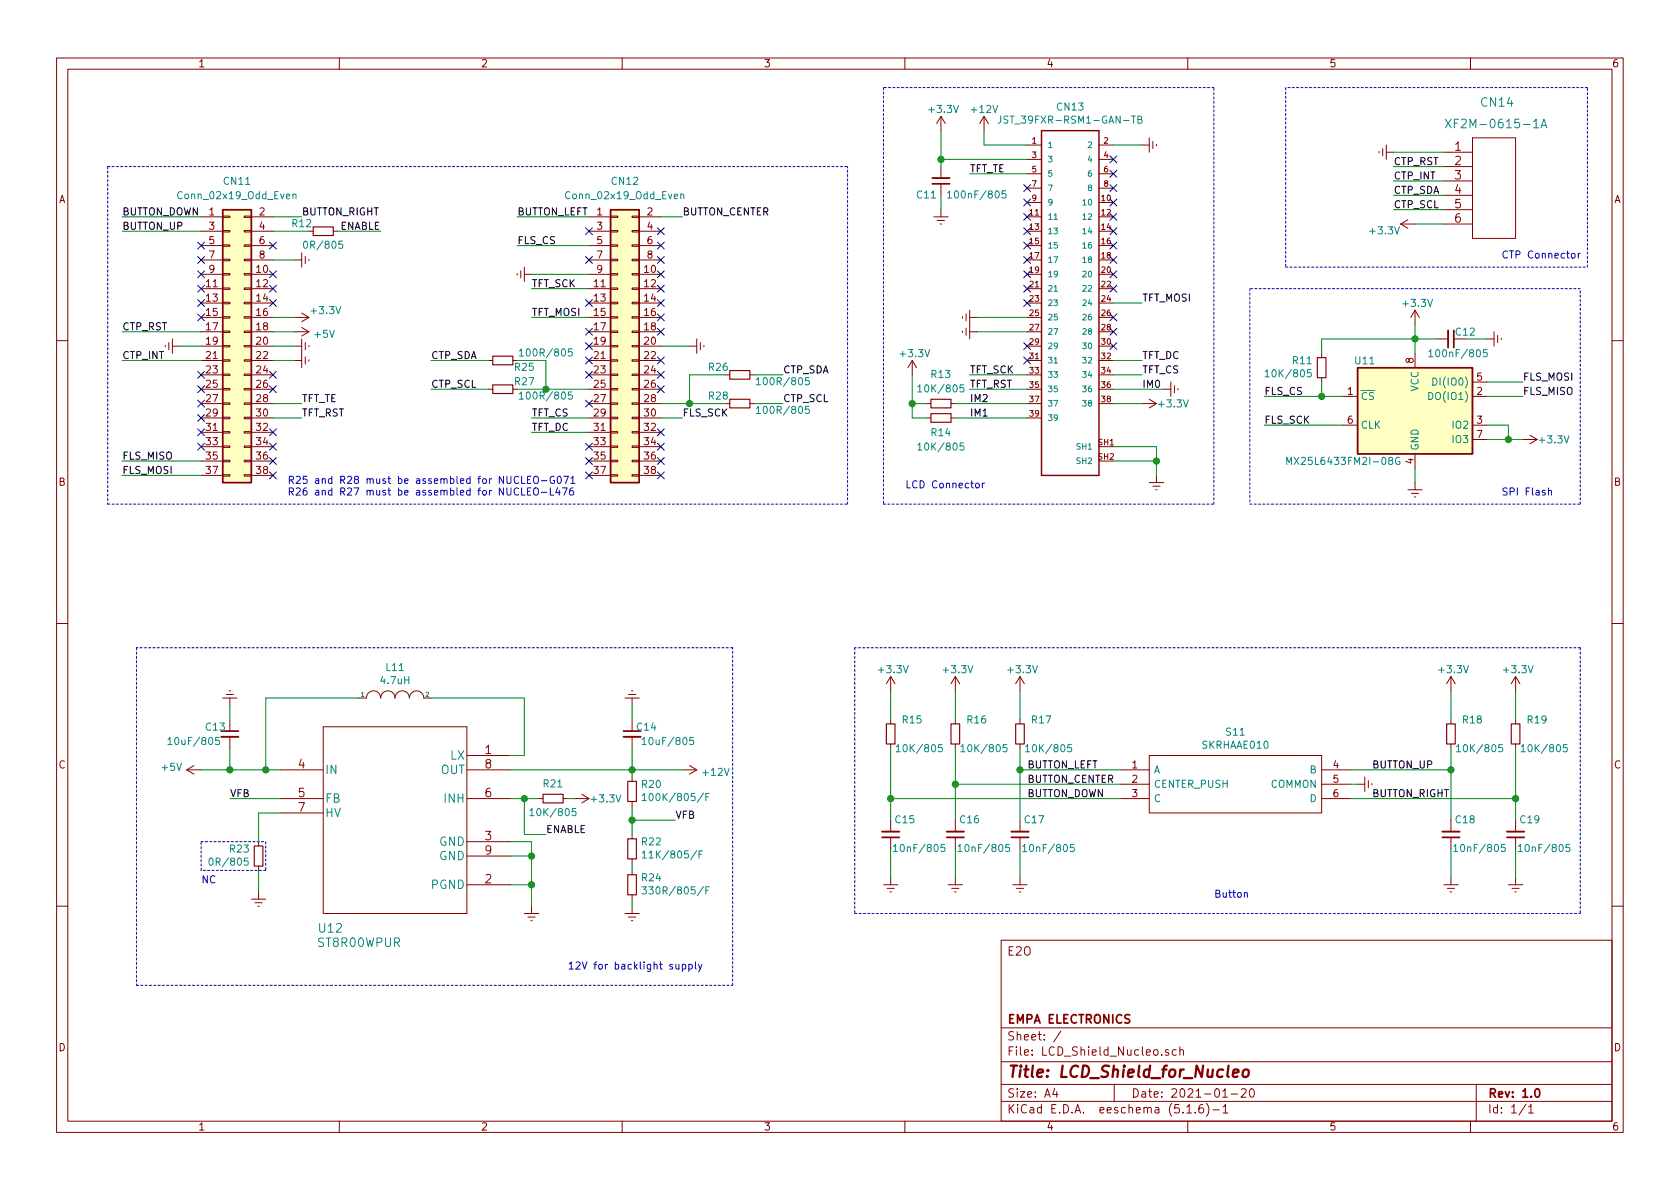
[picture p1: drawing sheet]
EESchema Schematic File Version 4
EELAYER 30 0
EELAYER END
$Descr A4 11693 8268
encoding utf-8
Sheet 1 1
Title "LCD_Shield_for_Nucleo"
Date "2021-01-20"
Rev "1.0"
Comp "EMPA ELECTRONICS"
Comment1 ""
Comment2 ""
Comment3 ""
Comment4 "E2O"
$EndDescr
$Comp
L Connector_Generic:Conn_02x19_Odd_Even CN11
U 1 1
P 1600 2400
F 0 "CN11" H 1650 3550 50  0000 C CNN
F 1 "Conn_02x19_Odd_Even" H 1650 3450 50  0000 C CNN
F 2 "Connector_PinSocket_2.54mm:PinSocket_2x19_P2.54mm_Vertical" H 1600 2400 50  0001 C CNN
F 3 "~" H 1600 2400 50  0001 C CNN
	1    1600 2400
	1    0    0    -1  
$EndComp
$Comp
L 2020-10-09_11-57-35:ST8R00WPUR U12
U 1 1
P 1950 5350
F 0 "U12" H 2300 4250 60  0000 C CNN
F 1 "ST8R00WPUR" H 2500 4150 60  0000 C CNN
F 2 "footprints:ST8R00WPUR" H 2750 5690 60  0001 C CNN
F 3 "" H 1950 5350 60  0000 C CNN
	1    1950 5350
	1    0    0    -1  
$EndComp
Wire Wire Line
	2050 1800 1900 1800
$Comp
L power:Earth #PWR022
U 1 1
P 1250 2400
F 0 "#PWR022" H 1250 2150 50  0001 C CNN
F 1 "Earth" H 1250 2250 50  0001 C CNN
F 2 "" H 1250 2400 50  0001 C CNN
F 3 "~" H 1250 2400 50  0001 C CNN
	1    1250 2400
	0    1    1    0   
$EndComp
Wire Wire Line
	1250 2400 1400 2400
$Comp
L power:Earth #PWR024
U 1 1
P 4800 2400
F 0 "#PWR024" H 4800 2150 50  0001 C CNN
F 1 "Earth" H 4800 2250 50  0001 C CNN
F 2 "" H 4800 2400 50  0001 C CNN
F 3 "~" H 4800 2400 50  0001 C CNN
	1    4800 2400
	0    -1   -1   0   
$EndComp
Wire Wire Line
	4800 2400 4600 2400
$Comp
L power:+5V #PWR021
U 1 1
P 2050 2300
F 0 "#PWR021" H 2050 2150 50  0001 C CNN
F 1 "+5V" V 2065 2428 50  0000 L CNN
F 2 "" H 2050 2300 50  0001 C CNN
F 3 "" H 2050 2300 50  0001 C CNN
	1    2050 2300
	0    1    1    0   
$EndComp
Wire Wire Line
	2050 2200 1900 2200
$Comp
L power:Earth #PWR023
U 1 1
P 2050 2400
F 0 "#PWR023" H 2050 2150 50  0001 C CNN
F 1 "Earth" H 2050 2250 50  0001 C CNN
F 2 "" H 2050 2400 50  0001 C CNN
F 3 "~" H 2050 2400 50  0001 C CNN
	1    2050 2400
	0    -1   -1   0   
$EndComp
Wire Wire Line
	1900 2400 2050 2400
$Comp
L power:Earth #PWR026
U 1 1
P 2050 2500
F 0 "#PWR026" H 2050 2250 50  0001 C CNN
F 1 "Earth" H 2050 2350 50  0001 C CNN
F 2 "" H 2050 2500 50  0001 C CNN
F 3 "~" H 2050 2500 50  0001 C CNN
	1    2050 2500
	0    -1   -1   0   
$EndComp
Wire Wire Line
	2050 2500 1900 2500
$Comp
L Device:R_Small R20
U 1 1
P 4400 5500
F 0 "R20" H 4341 5454 50  0000 R CNN
F 1 "100K/805/F" H 4341 5545 50  0000 R CNN
F 2 "Resistor_SMD:R_0805_2012Metric" H 4400 5500 50  0001 C CNN
F 3 "~" H 4400 5500 50  0001 C CNN
F 4 "C17407" H 4400 5500 50  0001 C CNN "LCSC"
	1    4400 5500
	-1   0    0    1   
$EndComp
$Comp
L Device:R_Small R22
U 1 1
P 4400 5900
F 0 "R22" H 4341 5854 50  0000 R CNN
F 1 "11K/805/F" H 4341 5945 50  0000 R CNN
F 2 "Resistor_SMD:R_0805_2012Metric" H 4400 5900 50  0001 C CNN
F 3 "~" H 4400 5900 50  0001 C CNN
F 4 "C17429" H 4400 5900 50  0001 C CNN "LCSC"
	1    4400 5900
	-1   0    0    1   
$EndComp
$Comp
L Device:R_Small R24
U 1 1
P 4400 6150
F 0 "R24" H 4341 6104 50  0000 R CNN
F 1 "330R/805/F" H 4341 6195 50  0000 R CNN
F 2 "Resistor_SMD:R_0805_2012Metric" H 4400 6150 50  0001 C CNN
F 3 "~" H 4400 6150 50  0001 C CNN
F 4 "C17630" H 4400 6150 50  0001 C CNN "LCSC"
	1    4400 6150
	-1   0    0    1   
$EndComp
Wire Wire Line
	4400 6000 4400 6050
$Comp
L power:Earth #PWR051
U 1 1
P 4400 6300
F 0 "#PWR051" H 4400 6050 50  0001 C CNN
F 1 "Earth" H 4400 6150 50  0001 C CNN
F 2 "" H 4400 6300 50  0001 C CNN
F 3 "~" H 4400 6300 50  0001 C CNN
	1    4400 6300
	1    0    0    -1  
$EndComp
Wire Wire Line
	4400 6300 4400 6250
Wire Wire Line
	1950 5550 1600 5550
Text Label 1600 5550 0    50   ~ 0
VFB
$Comp
L power:Earth #PWR050
U 1 1
P 3700 6300
F 0 "#PWR050" H 3700 6050 50  0001 C CNN
F 1 "Earth" H 3700 6150 50  0001 C CNN
F 2 "" H 3700 6300 50  0001 C CNN
F 3 "~" H 3700 6300 50  0001 C CNN
	1    3700 6300
	1    0    0    -1  
$EndComp
Wire Wire Line
	3700 6300 3700 6150
Wire Wire Line
	3700 5850 3550 5850
Wire Wire Line
	3550 5950 3700 5950
Connection ~ 3700 5950
Wire Wire Line
	3700 5950 3700 5850
Wire Wire Line
	3550 6150 3700 6150
Connection ~ 3700 6150
Wire Wire Line
	3700 6150 3700 5950
$Comp
L pspice:INDUCTOR L11
U 1 1
P 2750 4850
F 0 "L11" H 2750 5065 50  0000 C CNN
F 1 "4.7uH" H 2750 4974 50  0000 C CNN
F 2 "Inductor_SMD:L_Taiyo-Yuden_MD-5050" H 2750 4850 50  0001 C CNN
F 3 "~" H 2750 4850 50  0001 C CNN
F 4 "C305174" H 2750 4850 50  0001 C CNN "LCSC"
	1    2750 4850
	1    0    0    -1  
$EndComp
Wire Wire Line
	3000 4850 3650 4850
Wire Wire Line
	3650 4850 3650 5250
Wire Wire Line
	3650 5250 3550 5250
Wire Wire Line
	1850 4850 1850 5350
Wire Wire Line
	1850 5350 1950 5350
Wire Wire Line
	1850 4850 2500 4850
Wire Wire Line
	3550 5350 4400 5350
Wire Wire Line
	4400 5350 4400 5400
Wire Wire Line
	4400 5600 4400 5700
Wire Wire Line
	4400 5700 4700 5700
Connection ~ 4400 5700
Wire Wire Line
	4400 5700 4400 5800
Text Label 4700 5700 0    50   ~ 0
VFB
$Comp
L Device:C_Small C14
U 1 1
P 4400 5100
F 0 "C14" H 4500 5150 50  0000 C CNN
F 1 "10uF/805" H 4650 5050 50  0000 C CNN
F 2 "Capacitor_SMD:C_0805_2012Metric" H 4400 5100 50  0001 C CNN
F 3 "~" H 4400 5100 50  0001 C CNN
F 4 "C15850" H 4400 5100 50  0001 C CNN "LCSC"
	1    4400 5100
	1    0    0    -1  
$EndComp
$Comp
L power:Earth #PWR039
U 1 1
P 4400 4900
F 0 "#PWR039" H 4400 4650 50  0001 C CNN
F 1 "Earth" H 4400 4750 50  0001 C CNN
F 2 "" H 4400 4900 50  0001 C CNN
F 3 "~" H 4400 4900 50  0001 C CNN
	1    4400 4900
	-1   0    0    1   
$EndComp
Wire Wire Line
	4400 4900 4400 5000
Wire Wire Line
	4400 5200 4400 5350
Connection ~ 4400 5350
$Comp
L power:+5V #PWR040
U 1 1
P 1400 5350
F 0 "#PWR040" H 1400 5200 50  0001 C CNN
F 1 "+5V" V 1415 5478 50  0000 L CNN
F 2 "" H 1400 5350 50  0001 C CNN
F 3 "" H 1400 5350 50  0001 C CNN
	1    1400 5350
	0    -1   -1   0   
$EndComp
Wire Wire Line
	1400 5350 1600 5350
Connection ~ 1850 5350
$Comp
L power:Earth #PWR038
U 1 1
P 1600 4900
F 0 "#PWR038" H 1600 4650 50  0001 C CNN
F 1 "Earth" H 1600 4750 50  0001 C CNN
F 2 "" H 1600 4900 50  0001 C CNN
F 3 "~" H 1600 4900 50  0001 C CNN
	1    1600 4900
	-1   0    0    1   
$EndComp
Wire Wire Line
	1600 4900 1600 5000
$Comp
L Device:C_Small C13
U 1 1
P 1600 5100
F 0 "C13" H 1700 5150 50  0000 C CNN
F 1 "10uF/805" H 1850 5050 50  0000 C CNN
F 2 "Capacitor_SMD:C_0805_2012Metric" H 1600 5100 50  0001 C CNN
F 3 "~" H 1600 5100 50  0001 C CNN
F 4 "C15850" H 1600 5100 50  0001 C CNN "LCSC"
	1    1600 5100
	-1   0    0    -1  
$EndComp
Wire Wire Line
	1600 5200 1600 5350
Connection ~ 1600 5350
Wire Wire Line
	1600 5350 1850 5350
$Comp
L Device:R_Small R23
U 1 1
P 1800 5950
F 0 "R23" H 1742 5904 50  0000 R CNN
F 1 "0R/805" H 1742 5995 50  0000 R CNN
F 2 "Resistor_SMD:R_0805_2012Metric" H 1800 5950 50  0001 C CNN
F 3 "~" H 1800 5950 50  0001 C CNN
F 4 "C17477" H 1800 5950 50  0001 C CNN "LCSC"
	1    1800 5950
	1    0    0    1   
$EndComp
Wire Wire Line
	1800 5850 1800 5650
Wire Wire Line
	1800 5650 1950 5650
$Comp
L power:Earth #PWR049
U 1 1
P 1800 6200
F 0 "#PWR049" H 1800 5950 50  0001 C CNN
F 1 "Earth" H 1800 6050 50  0001 C CNN
F 2 "" H 1800 6200 50  0001 C CNN
F 3 "~" H 1800 6200 50  0001 C CNN
	1    1800 6200
	1    0    0    -1  
$EndComp
Wire Wire Line
	1800 6200 1800 6050
Wire Notes Line
	1400 5850 1850 5850
Wire Notes Line
	1850 5850 1850 6050
Wire Notes Line
	1850 6050 1400 6050
Wire Notes Line
	1400 6050 1400 5850
Text Notes 1400 6150 0    50   ~ 0
NC
$Comp
L power:+12V #PWR041
U 1 1
P 4750 5350
F 0 "#PWR041" H 4750 5200 50  0001 C CNN
F 1 "+12V" V 4765 5478 50  0000 L CNN
F 2 "" H 4750 5350 50  0001 C CNN
F 3 "" H 4750 5350 50  0001 C CNN
	1    4750 5350
	0    1    1    0   
$EndComp
Wire Wire Line
	4750 5350 4400 5350
Wire Notes Line
	950  4500 950  6850
Wire Notes Line
	950  6850 5100 6850
Wire Notes Line
	5100 6850 5100 4500
Wire Notes Line
	5100 4500 950  4500
Text Notes 3950 6750 0    50   ~ 0
12V for backlight supply
$Comp
L power:+12V #PWR012
U 1 1
P 6850 900
F 0 "#PWR012" H 6850 750 50  0001 C CNN
F 1 "+12V" H 6850 1050 50  0000 C CNN
F 2 "" H 6850 900 50  0001 C CNN
F 3 "" H 6850 900 50  0001 C CNN
	1    6850 900 
	1    0    0    -1  
$EndComp
$Comp
L power:Earth #PWR013
U 1 1
P 7950 1000
F 0 "#PWR013" H 7950 750 50  0001 C CNN
F 1 "Earth" H 7950 850 50  0001 C CNN
F 2 "" H 7950 1000 50  0001 C CNN
F 3 "~" H 7950 1000 50  0001 C CNN
	1    7950 1000
	0    -1   -1   0   
$EndComp
Wire Wire Line
	7950 1000 7750 1000
Wire Wire Line
	7750 2600 7950 2600
Text Label 7950 2600 0    50   ~ 0
TFT_CS
Wire Wire Line
	7150 2700 6750 2700
Text Label 6750 2700 0    50   ~ 0
TFT_RST
Wire Wire Line
	7750 2500 7950 2500
Text Label 7950 2500 0    50   ~ 0
TFT_DC
Text Label 7950 2700 0    50   ~ 0
IM0
Text Label 6750 2900 0    50   ~ 0
IM1
Text Label 6750 2800 0    50   ~ 0
IM2
$Comp
L power:Earth #PWR030
U 1 1
P 8100 2700
F 0 "#PWR030" H 8100 2450 50  0001 C CNN
F 1 "Earth" H 8100 2550 50  0001 C CNN
F 2 "" H 8100 2700 50  0001 C CNN
F 3 "~" H 8100 2700 50  0001 C CNN
	1    8100 2700
	0    -1   -1   0   
$EndComp
$Comp
L power:Earth #PWR032
U 1 1
P 8050 3300
F 0 "#PWR032" H 8050 3050 50  0001 C CNN
F 1 "Earth" H 8050 3150 50  0001 C CNN
F 2 "" H 8050 3300 50  0001 C CNN
F 3 "~" H 8050 3300 50  0001 C CNN
	1    8050 3300
	1    0    0    -1  
$EndComp
Wire Wire Line
	8050 3300 8050 3200
Wire Wire Line
	8050 3100 7750 3100
Wire Wire Line
	7750 3200 8050 3200
Connection ~ 8050 3200
Wire Wire Line
	8050 3200 8050 3100
Wire Wire Line
	7150 2600 6750 2600
Text Label 6750 2600 0    50   ~ 0
TFT_SCK
Wire Wire Line
	7750 2700 8100 2700
Wire Wire Line
	7950 2800 7750 2800
Wire Wire Line
	7750 2100 7950 2100
Text Label 7950 2100 0    50   ~ 0
TFT_MOSI
$Comp
L power:Earth #PWR025
U 1 1
P 6800 2200
F 0 "#PWR025" H 6800 1950 50  0001 C CNN
F 1 "Earth" H 6800 2050 50  0001 C CNN
F 2 "" H 6800 2200 50  0001 C CNN
F 3 "~" H 6800 2200 50  0001 C CNN
	1    6800 2200
	0    1    1    0   
$EndComp
$Comp
L power:Earth #PWR027
U 1 1
P 6800 2300
F 0 "#PWR027" H 6800 2050 50  0001 C CNN
F 1 "Earth" H 6800 2150 50  0001 C CNN
F 2 "" H 6800 2300 50  0001 C CNN
F 3 "~" H 6800 2300 50  0001 C CNN
	1    6800 2300
	0    1    1    0   
$EndComp
Wire Wire Line
	6800 2300 7150 2300
Wire Wire Line
	7150 2200 6800 2200
$Comp
L power:+3.3V #PWR014
U 1 1
P 9850 2250
F 0 "#PWR014" H 9850 2100 50  0001 C CNN
F 1 "+3.3V" H 9750 2400 50  0000 L CNN
F 2 "" H 9850 2250 50  0001 C CNN
F 3 "" H 9850 2250 50  0001 C CNN
	1    9850 2250
	1    0    0    -1  
$EndComp
Wire Wire Line
	9850 2250 9850 2350
$Comp
L power:Earth #PWR028
U 1 1
P 9850 3350
F 0 "#PWR028" H 9850 3100 50  0001 C CNN
F 1 "Earth" H 9850 3200 50  0001 C CNN
F 2 "" H 9850 3350 50  0001 C CNN
F 3 "~" H 9850 3350 50  0001 C CNN
	1    9850 3350
	1    0    0    -1  
$EndComp
Wire Wire Line
	9850 3350 9850 3250
$Comp
L Device:C_Small C11
U 1 1
P 6550 1250
F 0 "C11" H 6650 1350 50  0000 C CNN
F 1 "100nF/805" H 6300 1350 50  0000 C CNN
F 2 "Capacitor_SMD:C_0805_2012Metric" H 6550 1250 50  0001 C CNN
F 3 "~" H 6550 1250 50  0001 C CNN
F 4 "C49678" H 6550 1250 50  0001 C CNN "LCSC"
	1    6550 1250
	-1   0    0    1   
$EndComp
$Comp
L power:Earth #PWR016
U 1 1
P 6550 1450
F 0 "#PWR016" H 6550 1200 50  0001 C CNN
F 1 "Earth" H 6550 1300 50  0001 C CNN
F 2 "" H 6550 1450 50  0001 C CNN
F 3 "~" H 6550 1450 50  0001 C CNN
	1    6550 1450
	1    0    0    -1  
$EndComp
$Comp
L Device:C_Small C12
U 1 1
P 10100 2350
F 0 "C12" V 10050 2450 50  0000 C CNN
F 1 "100nF/805" V 10200 2400 50  0000 C CNN
F 2 "Capacitor_SMD:C_0805_2012Metric" H 10100 2350 50  0001 C CNN
F 3 "~" H 10100 2350 50  0001 C CNN
F 4 "C49678" H 10100 2350 50  0001 C CNN "LCSC"
	1    10100 2350
	0    1    1    0   
$EndComp
Wire Wire Line
	10000 2350 9850 2350
Connection ~ 9850 2350
Wire Wire Line
	9850 2350 9850 2450
$Comp
L power:Earth #PWR018
U 1 1
P 3700 1900
F 0 "#PWR018" H 3700 1650 50  0001 C CNN
F 1 "Earth" H 3700 1750 50  0001 C CNN
F 2 "" H 3700 1900 50  0001 C CNN
F 3 "~" H 3700 1900 50  0001 C CNN
	1    3700 1900
	0    1    1    0   
$EndComp
Wire Wire Line
	3700 1900 4100 1900
$Comp
L power:Earth #PWR015
U 1 1
P 10350 2350
F 0 "#PWR015" H 10350 2100 50  0001 C CNN
F 1 "Earth" H 10350 2200 50  0001 C CNN
F 2 "" H 10350 2350 50  0001 C CNN
F 3 "~" H 10350 2350 50  0001 C CNN
	1    10350 2350
	0    -1   -1   0   
$EndComp
Wire Wire Line
	10200 2350 10350 2350
Wire Wire Line
	9850 2350 9200 2350
Text Label 8800 2750 0    50   ~ 0
FLS_CS
Wire Wire Line
	9350 2950 8800 2950
Text Label 8800 2950 0    50   ~ 0
FLS_SCK
$Comp
L power:+3.3V #PWR020
U 1 1
P 10600 3050
F 0 "#PWR020" H 10600 2900 50  0001 C CNN
F 1 "+3.3V" V 10600 3150 50  0000 L CNN
F 2 "" H 10600 3050 50  0001 C CNN
F 3 "" H 10600 3050 50  0001 C CNN
	1    10600 3050
	0    1    1    0   
$EndComp
Wire Wire Line
	10350 2650 10600 2650
Text Label 10600 2650 0    50   ~ 0
FLS_MOSI
Wire Wire Line
	10350 2750 10600 2750
Text Label 10600 2750 0    50   ~ 0
FLS_MISO
$Comp
L Device:R_Small R11
U 1 1
P 9200 2550
F 0 "R11" H 9141 2504 50  0000 R CNN
F 1 "10K/805" H 9141 2595 50  0000 R CNN
F 2 "Resistor_SMD:R_0805_2012Metric" H 9200 2550 50  0001 C CNN
F 3 "~" H 9200 2550 50  0001 C CNN
F 4 "C17414" H 9200 2550 50  0001 C CNN "LCSC"
	1    9200 2550
	1    0    0    1   
$EndComp
Wire Wire Line
	8800 2750 9200 2750
Wire Wire Line
	9200 2350 9200 2450
Wire Wire Line
	9200 2650 9200 2750
Connection ~ 9200 2750
Wire Wire Line
	9200 2750 9350 2750
$Comp
L Device:R_Small R14
U 1 1
P 6550 2900
F 0 "R14" V 6650 2900 50  0000 C CNN
F 1 "10K/805" V 6750 2900 50  0000 C CNN
F 2 "Resistor_SMD:R_0805_2012Metric" H 6550 2900 50  0001 C CNN
F 3 "~" H 6550 2900 50  0001 C CNN
F 4 "C17414" H 6550 2900 50  0001 C CNN "LCSC"
	1    6550 2900
	0    -1   1    0   
$EndComp
$Comp
L Device:R_Small R13
U 1 1
P 6550 2800
F 0 "R13" V 6750 2800 50  0000 C CNN
F 1 "10K/805" V 6650 2800 50  0000 C CNN
F 2 "Resistor_SMD:R_0805_2012Metric" H 6550 2800 50  0001 C CNN
F 3 "~" H 6550 2800 50  0001 C CNN
F 4 "C17414" H 6550 2800 50  0001 C CNN "LCSC"
	1    6550 2800
	0    -1   -1   0   
$EndComp
Wire Wire Line
	6350 2600 6350 2800
Wire Wire Line
	6350 2800 6450 2800
$Comp
L power:+3.3V #PWR019
U 1 1
P 2050 2200
F 0 "#PWR019" H 2050 2050 50  0001 C CNN
F 1 "+3.3V" V 2000 2300 50  0000 L CNN
F 2 "" H 2050 2200 50  0001 C CNN
F 3 "" H 2050 2200 50  0001 C CNN
	1    2050 2200
	0    1    1    0   
$EndComp
$Comp
L power:+3.3V #PWR029
U 1 1
P 6350 2600
F 0 "#PWR029" H 6350 2450 50  0001 C CNN
F 1 "+3.3V" H 6250 2750 50  0000 L CNN
F 2 "" H 6350 2600 50  0001 C CNN
F 3 "" H 6350 2600 50  0001 C CNN
	1    6350 2600
	1    0    0    -1  
$EndComp
$Comp
L power:+3.3V #PWR031
U 1 1
P 7950 2800
F 0 "#PWR031" H 7950 2650 50  0001 C CNN
F 1 "+3.3V" V 7950 2900 50  0000 L CNN
F 2 "" H 7950 2800 50  0001 C CNN
F 3 "" H 7950 2800 50  0001 C CNN
	1    7950 2800
	0    1    1    0   
$EndComp
Wire Wire Line
	6350 2800 6350 2900
Wire Wire Line
	6350 2900 6450 2900
Connection ~ 6350 2800
Wire Wire Line
	6650 2800 7150 2800
Wire Wire Line
	6650 2900 7150 2900
$Comp
L FH26-39S-0.3SHW_05_:FH26-39S-0.3SHW(05) CN13
U 1 1
P 7450 2100
F 0 "CN13" H 7450 3467 50  0000 C CNN
F 1 "JST_39FXR-RSM1-GAN-TB" H 7450 3376 50  0000 C CNN
F 2 "JST_39FXR-RSM1-GAN-TB:JST_39FXR-RSM1-GAN-TB" H 7450 2100 50  0001 L BNN
F 3 "HRS" H 7450 2100 50  0001 L BNN
	1    7450 2100
	1    0    0    -1  
$EndComp
$Comp
L Memory_Flash:W25Q32JVSS U11
U 1 1
P 9850 2850
F 0 "U11" H 9500 3200 50  0000 C CNN
F 1 "MX25L6433FM2I-08G" H 9350 2500 50  0000 C CNN
F 2 "Package_SO:SOIC-8_5.23x5.23mm_P1.27mm" H 9850 2850 50  0001 C CNN
F 3 "http://www.winbond.com/resource-files/w25q32jv%20revg%2003272018%20plus.pdf" H 9850 2850 50  0001 C CNN
F 4 "C190801" H 9850 2850 50  0001 C CNN "LCSC"
	1    9850 2850
	1    0    0    -1  
$EndComp
Wire Wire Line
	6850 900  6850 1000
Wire Wire Line
	6850 1000 7150 1000
$Comp
L power:+3.3V #PWR011
U 1 1
P 6550 900
F 0 "#PWR011" H 6550 750 50  0001 C CNN
F 1 "+3.3V" H 6450 1050 50  0000 L CNN
F 2 "" H 6550 900 50  0001 C CNN
F 3 "" H 6550 900 50  0001 C CNN
	1    6550 900 
	1    0    0    -1  
$EndComp
Wire Wire Line
	6550 900  6550 1100
Wire Wire Line
	6550 1100 7150 1100
Wire Wire Line
	6550 1450 6550 1350
Wire Wire Line
	6550 1150 6550 1100
Connection ~ 6550 1100
Wire Wire Line
	6750 1200 7150 1200
Text Label 6750 1200 0    50   ~ 0
TFT_TE
Wire Wire Line
	1900 2800 2100 2800
Text Label 2100 2800 0    50   ~ 0
TFT_TE
Wire Wire Line
	1900 2900 2100 2900
Text Label 2100 2900 0    50   ~ 0
TFT_RST
Wire Wire Line
	4100 2000 3700 2000
Text Label 3700 2000 0    50   ~ 0
TFT_SCK
Wire Wire Line
	4100 2200 3700 2200
Text Label 3700 2200 0    50   ~ 0
TFT_MOSI
Wire Wire Line
	4100 2900 3700 2900
Text Label 3700 2900 0    50   ~ 0
TFT_CS
Wire Wire Line
	4100 3000 3700 3000
Text Label 3700 3000 0    50   ~ 0
TFT_DC
NoConn ~ 7150 1300
NoConn ~ 7150 1400
NoConn ~ 7150 1500
NoConn ~ 7150 1600
NoConn ~ 7150 1700
NoConn ~ 7150 1800
NoConn ~ 7150 1900
NoConn ~ 7150 2000
NoConn ~ 7150 2100
NoConn ~ 7150 2400
NoConn ~ 7150 2500
NoConn ~ 7750 2400
NoConn ~ 7750 2300
NoConn ~ 7750 2200
NoConn ~ 7750 2000
NoConn ~ 7750 1900
NoConn ~ 7750 1800
NoConn ~ 7750 1700
NoConn ~ 7750 1600
NoConn ~ 7750 1500
NoConn ~ 7750 1400
NoConn ~ 7750 1300
NoConn ~ 7750 1200
NoConn ~ 7750 1100
Wire Wire Line
	4600 2900 4750 2900
Text Label 4750 2900 0    50   ~ 0
FLS_SCK
Wire Wire Line
	4100 1700 3600 1700
Text Label 3600 1700 0    50   ~ 0
FLS_CS
Wire Wire Line
	1400 3200 850  3200
Text Label 850  3200 0    50   ~ 0
FLS_MISO
Wire Wire Line
	1400 3300 850  3300
Text Label 850  3300 0    50   ~ 0
FLS_MOSI
$Comp
L power:+3.3V #PWR043
U 1 1
P 4000 5550
F 0 "#PWR043" H 4000 5400 50  0001 C CNN
F 1 "+3.3V" V 4000 5650 50  0000 L CNN
F 2 "" H 4000 5550 50  0001 C CNN
F 3 "" H 4000 5550 50  0001 C CNN
	1    4000 5550
	0    1    1    0   
$EndComp
$Comp
L Device:R_Small R21
U 1 1
P 3850 5550
F 0 "R21" V 3950 5550 50  0000 C CNN
F 1 "10K/805" V 3750 5550 50  0000 C CNN
F 2 "Resistor_SMD:R_0805_2012Metric" H 3850 5550 50  0001 C CNN
F 3 "~" H 3850 5550 50  0001 C CNN
F 4 "C17414" H 3850 5550 50  0001 C CNN "LCSC"
	1    3850 5550
	0    -1   -1   0   
$EndComp
Wire Wire Line
	3950 5550 4000 5550
Wire Wire Line
	3750 5550 3650 5550
Wire Wire Line
	3650 5550 3650 5800
Wire Wire Line
	3650 5800 3800 5800
Connection ~ 3650 5550
Wire Wire Line
	3650 5550 3550 5550
Text Label 3800 5800 0    50   ~ 0
ENABLE
Wire Wire Line
	1400 1500 850  1500
Text Label 850  1500 0    50   ~ 0
BUTTON_DOWN
Wire Wire Line
	1400 1600 850  1600
Text Label 850  1600 0    50   ~ 0
BUTTON_UP
Wire Wire Line
	1900 1500 2100 1500
Text Label 2100 1500 0    50   ~ 0
BUTTON_RIGHT
Wire Wire Line
	4100 1500 3600 1500
Text Label 3600 1500 0    50   ~ 0
BUTTON_LEFT
Wire Wire Line
	4600 1500 4750 1500
Text Label 4750 1500 0    50   ~ 0
BUTTON_CENTER
$Comp
L SKRHAAE010_Joystick:SKRHAAE010 S11
U 1 1
P 7800 5350
F 0 "S11" H 8600 5615 50  0000 C CNN
F 1 "SKRHAAE010" H 8600 5524 50  0000 C CNN
F 2 "KiCad:SKRHAAE010_Joystick" H 9250 5450 50  0001 L CNN
F 3 "http://www.alps.com/prod/info/E/HTML/MultiControl/Switch/SKRH/SKRHAAE010.html" H 9250 5350 50  0001 L CNN
F 4 "Multi-Directional Switches 4 Dir Center Push 50mA 12V DC" H 9250 5250 50  0001 L CNN "Description"
F 5 "" H 9250 5150 50  0001 L CNN "Height"
F 6 "688-SKRHAAE010" H 9250 5050 50  0001 L CNN "Mouser Part Number"
F 7 "https://www.mouser.co.uk/ProductDetail/ALPS/SKRHAAE010?qs=6EGMNY9ZYDQQG43X8RE8sg%3D%3D" H 9250 4950 50  0001 L CNN "Mouser Price/Stock"
F 8 "ALPS" H 9250 4850 50  0001 L CNN "Manufacturer_Name"
F 9 "SKRHAAE010" H 9250 4750 50  0001 L CNN "Manufacturer_Part_Number"
	1    7800 5350
	1    0    0    -1  
$EndComp
$Comp
L power:Earth #PWR042
U 1 1
P 9450 5450
F 0 "#PWR042" H 9450 5200 50  0001 C CNN
F 1 "Earth" H 9450 5300 50  0001 C CNN
F 2 "" H 9450 5450 50  0001 C CNN
F 3 "~" H 9450 5450 50  0001 C CNN
	1    9450 5450
	0    -1   1    0   
$EndComp
Wire Wire Line
	9400 5450 9450 5450
$Comp
L Device:C_Small C18
U 1 1
P 10100 5800
F 0 "C18" H 10000 5700 50  0000 C CNN
F 1 "10nF/805" H 9900 5900 50  0000 C CNN
F 2 "Capacitor_SMD:C_0805_2012Metric" H 10100 5800 50  0001 C CNN
F 3 "~" H 10100 5800 50  0001 C CNN
F 4 "C1710" H 10100 5800 50  0001 C CNN "LCSC"
	1    10100 5800
	-1   0    0    1   
$EndComp
$Comp
L Device:C_Small C17
U 1 1
P 7100 5800
F 0 "C17" H 7000 5700 50  0000 C CNN
F 1 "10nF/805" H 6900 5900 50  0000 C CNN
F 2 "Capacitor_SMD:C_0805_2012Metric" H 7100 5800 50  0001 C CNN
F 3 "~" H 7100 5800 50  0001 C CNN
F 4 "C1710" H 7100 5800 50  0001 C CNN "LCSC"
	1    7100 5800
	-1   0    0    1   
$EndComp
$Comp
L Device:C_Small C16
U 1 1
P 6650 5800
F 0 "C16" H 6550 5700 50  0000 C CNN
F 1 "10nF/805" H 6450 5900 50  0000 C CNN
F 2 "Capacitor_SMD:C_0805_2012Metric" H 6650 5800 50  0001 C CNN
F 3 "~" H 6650 5800 50  0001 C CNN
F 4 "C1710" H 6650 5800 50  0001 C CNN "LCSC"
	1    6650 5800
	-1   0    0    1   
$EndComp
$Comp
L Device:R_Small R16
U 1 1
P 6650 5100
F 0 "R16" H 6500 5200 50  0000 C CNN
F 1 "10K/805" H 6450 5000 50  0000 C CNN
F 2 "Resistor_SMD:R_0805_2012Metric" H 6650 5100 50  0001 C CNN
F 3 "~" H 6650 5100 50  0001 C CNN
F 4 "C17414" H 6650 5100 50  0001 C CNN "LCSC"
	1    6650 5100
	-1   0    0    -1  
$EndComp
$Comp
L Device:R_Small R17
U 1 1
P 7100 5100
F 0 "R17" H 6950 5200 50  0000 C CNN
F 1 "10K/805" H 6900 5000 50  0000 C CNN
F 2 "Resistor_SMD:R_0805_2012Metric" H 7100 5100 50  0001 C CNN
F 3 "~" H 7100 5100 50  0001 C CNN
F 4 "C17414" H 7100 5100 50  0001 C CNN "LCSC"
	1    7100 5100
	-1   0    0    -1  
$EndComp
$Comp
L Device:R_Small R18
U 1 1
P 10100 5100
F 0 "R18" H 9950 5200 50  0000 C CNN
F 1 "10K/805" H 9900 5000 50  0000 C CNN
F 2 "Resistor_SMD:R_0805_2012Metric" H 10100 5100 50  0001 C CNN
F 3 "~" H 10100 5100 50  0001 C CNN
F 4 "C17414" H 10100 5100 50  0001 C CNN "LCSC"
	1    10100 5100
	-1   0    0    -1  
$EndComp
$Comp
L Device:C_Small C15
U 1 1
P 6200 5800
F 0 "C15" H 6100 5700 50  0000 C CNN
F 1 "10nF/805" H 6000 5900 50  0000 C CNN
F 2 "Capacitor_SMD:C_0805_2012Metric" H 6200 5800 50  0001 C CNN
F 3 "~" H 6200 5800 50  0001 C CNN
F 4 "C1710" H 6200 5800 50  0001 C CNN "LCSC"
	1    6200 5800
	-1   0    0    1   
$EndComp
$Comp
L Device:R_Small R15
U 1 1
P 6200 5100
F 0 "R15" H 6050 5200 50  0000 C CNN
F 1 "10K/805" H 6000 5000 50  0000 C CNN
F 2 "Resistor_SMD:R_0805_2012Metric" H 6200 5100 50  0001 C CNN
F 3 "~" H 6200 5100 50  0001 C CNN
F 4 "C17414" H 6200 5100 50  0001 C CNN "LCSC"
	1    6200 5100
	-1   0    0    -1  
$EndComp
Wire Wire Line
	7100 5200 7100 5350
Wire Wire Line
	6650 5700 6650 5450
Wire Wire Line
	6200 5200 6200 5550
Wire Wire Line
	7100 5350 7800 5350
Connection ~ 7100 5350
Connection ~ 6650 5450
Wire Wire Line
	6650 5450 6650 5200
Wire Wire Line
	7800 5550 6200 5550
Connection ~ 6200 5550
Wire Wire Line
	6200 5550 6200 5700
Wire Wire Line
	10100 5200 10100 5350
Connection ~ 10100 5350
Wire Wire Line
	10100 5350 10100 5700
$Comp
L power:+3.3V #PWR033
U 1 1
P 6200 4800
F 0 "#PWR033" H 6200 4650 50  0001 C CNN
F 1 "+3.3V" H 6100 4950 50  0000 L CNN
F 2 "" H 6200 4800 50  0001 C CNN
F 3 "" H 6200 4800 50  0001 C CNN
	1    6200 4800
	1    0    0    -1  
$EndComp
$Comp
L power:+3.3V #PWR034
U 1 1
P 6650 4800
F 0 "#PWR034" H 6650 4650 50  0001 C CNN
F 1 "+3.3V" H 6550 4950 50  0000 L CNN
F 2 "" H 6650 4800 50  0001 C CNN
F 3 "" H 6650 4800 50  0001 C CNN
	1    6650 4800
	1    0    0    -1  
$EndComp
$Comp
L power:+3.3V #PWR035
U 1 1
P 7100 4800
F 0 "#PWR035" H 7100 4650 50  0001 C CNN
F 1 "+3.3V" H 7000 4950 50  0000 L CNN
F 2 "" H 7100 4800 50  0001 C CNN
F 3 "" H 7100 4800 50  0001 C CNN
	1    7100 4800
	1    0    0    -1  
$EndComp
Wire Wire Line
	7100 4800 7100 5000
Wire Wire Line
	6650 4800 6650 5000
Wire Wire Line
	6200 4800 6200 5000
$Comp
L power:+3.3V #PWR036
U 1 1
P 10100 4800
F 0 "#PWR036" H 10100 4650 50  0001 C CNN
F 1 "+3.3V" H 10000 4950 50  0000 L CNN
F 2 "" H 10100 4800 50  0001 C CNN
F 3 "" H 10100 4800 50  0001 C CNN
	1    10100 4800
	1    0    0    -1  
$EndComp
$Comp
L power:Earth #PWR044
U 1 1
P 6200 6100
F 0 "#PWR044" H 6200 5850 50  0001 C CNN
F 1 "Earth" H 6200 5950 50  0001 C CNN
F 2 "" H 6200 6100 50  0001 C CNN
F 3 "~" H 6200 6100 50  0001 C CNN
	1    6200 6100
	1    0    0    -1  
$EndComp
$Comp
L power:Earth #PWR045
U 1 1
P 6650 6100
F 0 "#PWR045" H 6650 5850 50  0001 C CNN
F 1 "Earth" H 6650 5950 50  0001 C CNN
F 2 "" H 6650 6100 50  0001 C CNN
F 3 "~" H 6650 6100 50  0001 C CNN
	1    6650 6100
	1    0    0    -1  
$EndComp
$Comp
L power:Earth #PWR046
U 1 1
P 7100 6100
F 0 "#PWR046" H 7100 5850 50  0001 C CNN
F 1 "Earth" H 7100 5950 50  0001 C CNN
F 2 "" H 7100 6100 50  0001 C CNN
F 3 "~" H 7100 6100 50  0001 C CNN
	1    7100 6100
	1    0    0    -1  
$EndComp
$Comp
L power:Earth #PWR047
U 1 1
P 10100 6100
F 0 "#PWR047" H 10100 5850 50  0001 C CNN
F 1 "Earth" H 10100 5950 50  0001 C CNN
F 2 "" H 10100 6100 50  0001 C CNN
F 3 "~" H 10100 6100 50  0001 C CNN
	1    10100 6100
	1    0    0    -1  
$EndComp
Wire Wire Line
	10100 6100 10100 5900
Wire Wire Line
	7100 6100 7100 5900
Wire Wire Line
	6200 6100 6200 5900
Text Label 7150 5350 0    50   ~ 0
BUTTON_LEFT
Wire Wire Line
	7100 5350 7100 5700
Wire Wire Line
	7800 5450 6650 5450
Text Label 7150 5450 0    50   ~ 0
BUTTON_CENTER
Text Label 7150 5550 0    50   ~ 0
BUTTON_DOWN
Text Label 9550 5350 0    50   ~ 0
BUTTON_UP
Wire Wire Line
	9400 5350 10100 5350
Text Label 9550 5550 0    50   ~ 0
BUTTON_RIGHT
Wire Wire Line
	10550 6100 10550 5900
$Comp
L power:Earth #PWR048
U 1 1
P 10550 6100
F 0 "#PWR048" H 10550 5850 50  0001 C CNN
F 1 "Earth" H 10550 5950 50  0001 C CNN
F 2 "" H 10550 6100 50  0001 C CNN
F 3 "~" H 10550 6100 50  0001 C CNN
	1    10550 6100
	1    0    0    -1  
$EndComp
Wire Wire Line
	10550 4800 10550 5000
$Comp
L power:+3.3V #PWR037
U 1 1
P 10550 4800
F 0 "#PWR037" H 10550 4650 50  0001 C CNN
F 1 "+3.3V" H 10450 4950 50  0000 L CNN
F 2 "" H 10550 4800 50  0001 C CNN
F 3 "" H 10550 4800 50  0001 C CNN
	1    10550 4800
	1    0    0    -1  
$EndComp
Wire Wire Line
	10550 5550 10550 5200
Connection ~ 10550 5550
Wire Wire Line
	9400 5550 10550 5550
Wire Wire Line
	10550 5700 10550 5550
$Comp
L Device:R_Small R19
U 1 1
P 10550 5100
F 0 "R19" H 10400 5200 50  0000 C CNN
F 1 "10K/805" H 10350 5000 50  0000 C CNN
F 2 "Resistor_SMD:R_0805_2012Metric" H 10550 5100 50  0001 C CNN
F 3 "~" H 10550 5100 50  0001 C CNN
F 4 "C17414" H 10550 5100 50  0001 C CNN "LCSC"
	1    10550 5100
	-1   0    0    -1  
$EndComp
$Comp
L Device:C_Small C19
U 1 1
P 10550 5800
F 0 "C19" H 10450 5700 50  0000 C CNN
F 1 "10nF/805" H 10350 5900 50  0000 C CNN
F 2 "Capacitor_SMD:C_0805_2012Metric" H 10550 5800 50  0001 C CNN
F 3 "~" H 10550 5800 50  0001 C CNN
F 4 "C1710" H 10550 5800 50  0001 C CNN "LCSC"
	1    10550 5800
	-1   0    0    1   
$EndComp
Wire Notes Line
	11000 4500 5950 4500
Text Notes 8450 6250 0    50   ~ 0
Button
Text Notes 10450 3450 0    50   ~ 0
SPI Flash
Text Notes 6300 3400 0    50   ~ 0
LCD Connector
NoConn ~ 4100 3300
NoConn ~ 4100 3200
NoConn ~ 4100 3100
NoConn ~ 4100 2800
NoConn ~ 4100 2600
NoConn ~ 4100 2500
NoConn ~ 4100 2300
NoConn ~ 4100 2100
NoConn ~ 4100 1800
NoConn ~ 4100 1600
NoConn ~ 4600 1600
NoConn ~ 4600 1700
NoConn ~ 4600 1800
NoConn ~ 4600 1900
NoConn ~ 4600 2000
NoConn ~ 4600 2100
NoConn ~ 4600 2200
NoConn ~ 4600 2300
NoConn ~ 4600 2500
NoConn ~ 4600 2600
NoConn ~ 4600 2700
NoConn ~ 4600 3000
NoConn ~ 4600 3100
NoConn ~ 4600 3200
NoConn ~ 4600 3300
NoConn ~ 1900 3300
NoConn ~ 1900 3200
NoConn ~ 1900 3100
NoConn ~ 1900 3000
NoConn ~ 1900 2700
NoConn ~ 1900 2600
NoConn ~ 1900 2100
NoConn ~ 1900 2000
NoConn ~ 1900 1700
NoConn ~ 1900 1900
NoConn ~ 1400 1700
NoConn ~ 1400 1800
NoConn ~ 1400 1900
NoConn ~ 1400 2000
NoConn ~ 1400 2100
NoConn ~ 1400 2200
NoConn ~ 1400 2600
NoConn ~ 1400 2700
NoConn ~ 1400 2800
NoConn ~ 1400 2900
NoConn ~ 1400 3000
NoConn ~ 1400 3100
Wire Wire Line
	10100 4800 10100 5000
Wire Notes Line
	5950 6350 11000 6350
Wire Notes Line
	5950 4500 5950 6350
Wire Notes Line
	11000 4500 11000 6350
Wire Wire Line
	10350 3050 10500 3050
Wire Wire Line
	10350 2950 10500 2950
Wire Wire Line
	10500 3050 10500 2950
Connection ~ 10500 3050
Wire Wire Line
	10500 3050 10600 3050
Wire Wire Line
	6650 5900 6650 6100
Wire Wire Line
	1900 2300 2050 2300
$Comp
L Connector_Generic:Conn_02x19_Odd_Even CN12
U 1 1
P 4300 2400
F 0 "CN12" H 4350 3550 50  0000 C CNN
F 1 "Conn_02x19_Odd_Even" H 4350 3450 50  0000 C CNN
F 2 "Connector_PinSocket_2.54mm:PinSocket_2x19_P2.54mm_Vertical" H 4300 2400 50  0001 C CNN
F 3 "~" H 4300 2400 50  0001 C CNN
	1    4300 2400
	1    0    0    -1  
$EndComp
NoConn ~ 4100 2400
Wire Notes Line
	750  1150 750  3500
Wire Notes Line
	11000 3500 11000 2000
Wire Notes Line
	11000 2000 8700 2000
Wire Notes Line
	8700 2000 8700 3500
Wire Notes Line
	8700 3500 11000 3500
$Comp
L OMRON_XF2M-0615-1A:XF2M-0615-1A CN14
U 1 1
P 10050 1050
F 0 "CN14" H 10300 1400 60  0000 L CNN
F 1 "XF2M-0615-1A" H 10050 1250 60  0000 L CNN
F 2 "OMRON_XF2M-0615-1A:XF2M-0615-1A" H 10450 790 60  0001 C CNN
F 3 "" H 10050 1050 60  0000 C CNN
	1    10050 1050
	1    0    0    -1  
$EndComp
$Comp
L power:Earth #PWR0101
U 1 1
P 9700 1050
F 0 "#PWR0101" H 9700 800 50  0001 C CNN
F 1 "Earth" H 9700 900 50  0001 C CNN
F 2 "" H 9700 1050 50  0001 C CNN
F 3 "~" H 9700 1050 50  0001 C CNN
	1    9700 1050
	0    1    1    0   
$EndComp
Wire Wire Line
	9700 1050 10050 1050
$Comp
L power:+3.3V #PWR0102
U 1 1
P 9850 1550
F 0 "#PWR0102" H 9850 1400 50  0001 C CNN
F 1 "+3.3V" V 9800 1650 50  0000 L CNN
F 2 "" H 9850 1550 50  0001 C CNN
F 3 "" H 9850 1550 50  0001 C CNN
	1    9850 1550
	0    -1   -1   0   
$EndComp
Wire Wire Line
	9850 1550 10050 1550
Wire Wire Line
	10050 1150 9700 1150
Text Label 9700 1150 0    50   ~ 0
CTP_RST
Wire Wire Line
	10050 1250 9700 1250
Text Label 9700 1250 0    50   ~ 0
CTP_INT
Wire Wire Line
	10050 1350 9700 1350
Text Label 9700 1350 0    50   ~ 0
CTP_SDA
Wire Wire Line
	10050 1450 9700 1450
Text Label 9700 1450 0    50   ~ 0
CTP_SCL
Wire Notes Line
	11050 1850 11050 600 
Wire Notes Line
	11050 600  8950 600 
Wire Notes Line
	8950 600  8950 1850
Wire Notes Line
	8950 1850 11050 1850
Text Notes 10450 1800 0    50   ~ 0
CTP Connector
Wire Notes Line
	6150 600  6150 3500
Wire Notes Line
	6150 3500 8450 3500
Wire Notes Line
	8450 3500 8450 600 
Wire Notes Line
	8450 600  6150 600 
Wire Wire Line
	4100 2700 3800 2700
$Comp
L Device:R_Small R27
U 1 1
P 3500 2700
F 0 "R27" V 3550 2850 50  0000 C CNN
F 1 "100R/805" V 3450 3000 50  0000 C CNN
F 2 "Resistor_SMD:R_0805_2012Metric" H 3500 2700 50  0001 C CNN
F 3 "~" H 3500 2700 50  0001 C CNN
F 4 "C17408" H 3500 2700 50  0001 C CNN "LCSC"
	1    3500 2700
	0    1    -1   0   
$EndComp
Wire Wire Line
	3600 2500 3800 2500
Wire Wire Line
	3800 2500 3800 2700
Connection ~ 3800 2700
Wire Wire Line
	3800 2700 3600 2700
Wire Wire Line
	3400 2500 3000 2500
Text Label 3000 2500 0    50   ~ 0
CTP_SDA
$Comp
L Device:R_Small R25
U 1 1
P 3500 2500
F 0 "R25" V 3450 2650 50  0000 C CNN
F 1 "100R/805" V 3550 2800 50  0000 C CNN
F 2 "Resistor_SMD:R_0805_2012Metric" H 3500 2500 50  0001 C CNN
F 3 "~" H 3500 2500 50  0001 C CNN
F 4 "C17408" H 3500 2500 50  0001 C CNN "LCSC"
	1    3500 2500
	0    1    -1   0   
$EndComp
Wire Wire Line
	3400 2700 3000 2700
Text Label 3000 2700 0    50   ~ 0
CTP_SCL
$Comp
L Device:R_Small R28
U 1 1
P 5150 2800
F 0 "R28" V 5200 2650 50  0000 C CNN
F 1 "100R/805" V 5100 3100 50  0000 C CNN
F 2 "Resistor_SMD:R_0805_2012Metric" H 5150 2800 50  0001 C CNN
F 3 "~" H 5150 2800 50  0001 C CNN
F 4 "C17408" H 5150 2800 50  0001 C CNN "LCSC"
	1    5150 2800
	0    1    -1   0   
$EndComp
Wire Wire Line
	5250 2800 5450 2800
Text Label 5450 2600 0    50   ~ 0
CTP_SDA
Text Label 5450 2800 0    50   ~ 0
CTP_SCL
Wire Wire Line
	5250 2600 5450 2600
$Comp
L Device:R_Small R26
U 1 1
P 5150 2600
F 0 "R26" V 5200 2450 50  0000 C CNN
F 1 "100R/805" V 5100 2900 50  0000 C CNN
F 2 "Resistor_SMD:R_0805_2012Metric" H 5150 2600 50  0001 C CNN
F 3 "~" H 5150 2600 50  0001 C CNN
F 4 "C17408" H 5150 2600 50  0001 C CNN "LCSC"
	1    5150 2600
	0    1    -1   0   
$EndComp
Wire Wire Line
	4800 2800 5050 2800
Wire Wire Line
	4600 2800 4800 2800
Wire Wire Line
	4800 2600 5050 2600
Connection ~ 4800 2800
Wire Wire Line
	4800 2600 4800 2800
Text Notes 2000 3450 0    50   ~ 0
R25 and R28 must be assembled for NUCLEO-G071\nR26 and R27 must be assembled for NUCLEO-L476
Wire Notes Line
	5900 3500 5900 1150
Wire Notes Line
	750  3500 5900 3500
Wire Notes Line
	750  1150 5900 1150
Wire Wire Line
	1400 2300 850  2300
Text Label 850  2300 0    50   ~ 0
CTP_RST
Wire Wire Line
	1400 2500 850  2500
Text Label 850  2500 0    50   ~ 0
CTP_INT
Wire Wire Line
	2150 1600 1900 1600
Text Label 2650 1600 2    50   ~ 0
ENABLE
Wire Wire Line
	2350 1600 2650 1600
$Comp
L Device:R_Small R12
U 1 1
P 2250 1600
F 0 "R12" V 2300 1450 50  0000 C CNN
F 1 "0R/805" V 2150 1600 50  0000 C CNN
F 2 "Resistor_SMD:R_0805_2012Metric" H 2250 1600 50  0001 C CNN
F 3 "~" H 2250 1600 50  0001 C CNN
F 4 "C17477" H 2250 1600 50  0001 C CNN "LCSC"
	1    2250 1600
	0    1    -1   0   
$EndComp
$Comp
L power:Earth #PWR017
U 1 1
P 2050 1800
F 0 "#PWR017" H 2050 1550 50  0001 C CNN
F 1 "Earth" H 2050 1650 50  0001 C CNN
F 2 "" H 2050 1800 50  0001 C CNN
F 3 "~" H 2050 1800 50  0001 C CNN
	1    2050 1800
	0    -1   -1   0   
$EndComp
$EndSCHEMATC
